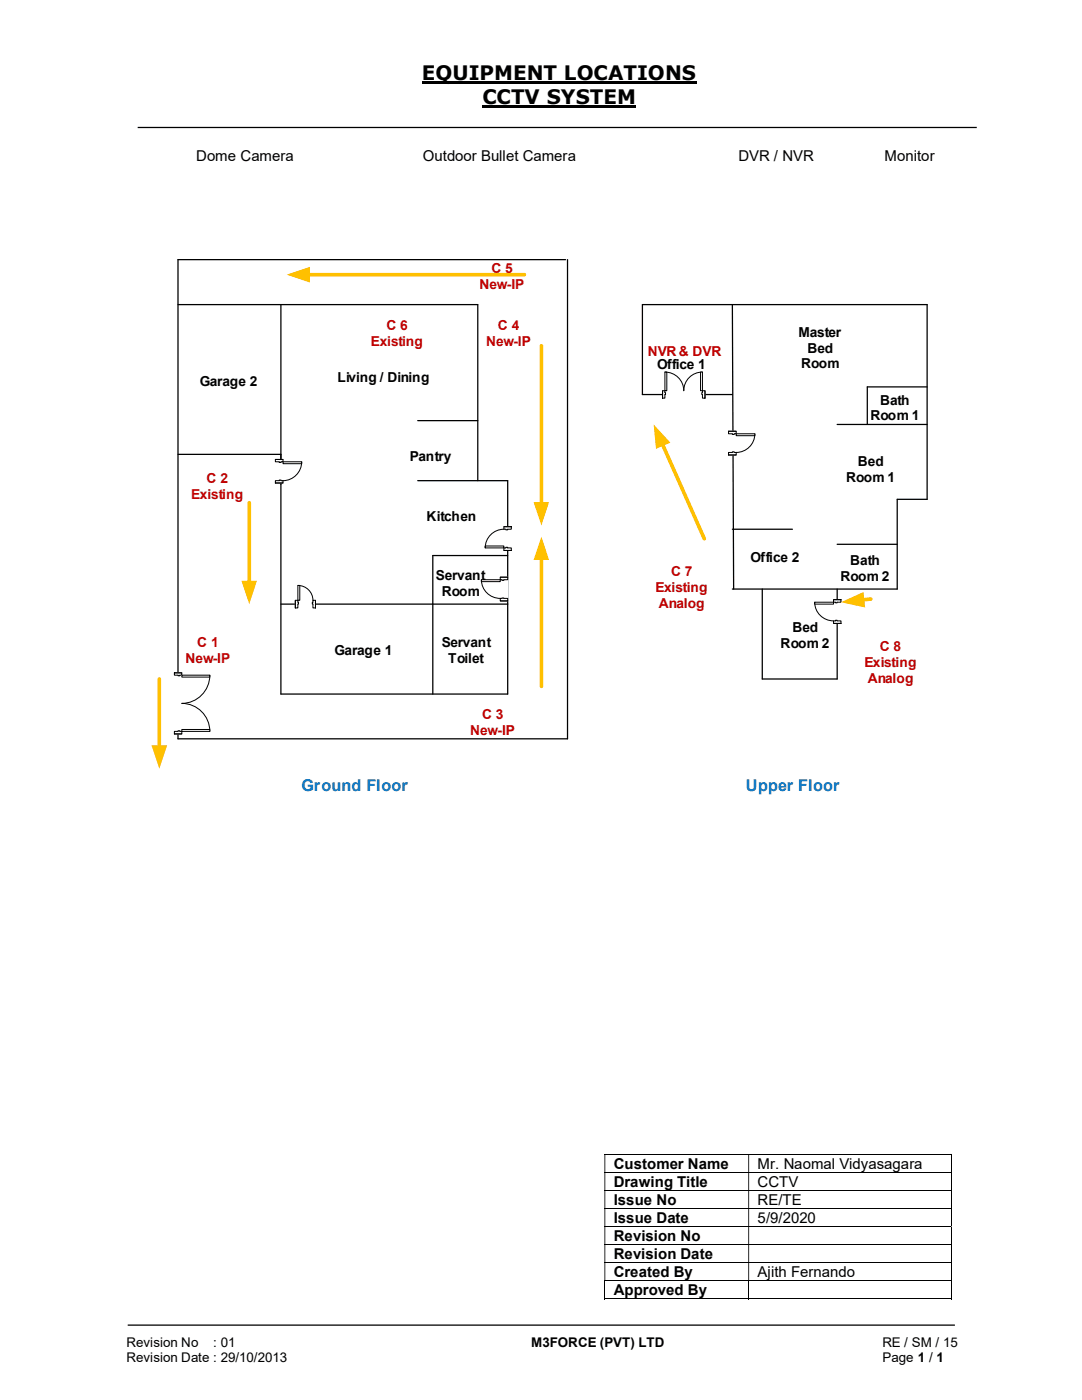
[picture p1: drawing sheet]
<svg xmlns="http://www.w3.org/2000/svg" width="216mm" height="279mm" viewBox="0 0 216 279" stroke-linecap="round" stroke-linejoin="round" font-family="sans-serif">
<path d="M84.2 16.5h54.8M96.3 21.3h30.7" fill="none" stroke="#000" stroke-width=".42"/>
<path d="M27.5 25.4h167.4M25.5 264.5h165" fill="none" stroke="#000" stroke-width=".25"/>
<g fill="none" stroke="#000" stroke-width=".2">
<path d="M120.6 230.4h69.1M120.6 234h69.1M120.6 237.6h69.1M189.8 230.5v3.4M189.8 234.1v3.4M189.8 237.7v3.4M120.6 241.2h69.1M120.6 244.8h69.1M120.6 248.4h69.1M120.6 252h69.1M120.6 255.6h69.1M120.6 259.2h28.7"/>
<path d="M120.7 255.7v3.6M149.4 255.7v3.6M149.5 259.2h40.2M189.8 241.3v3.4M189.8 244.9v3.4M189.8 248.5v3.4M189.8 252.1v3.4M189.8 255.7v3.6"/>
</g>
<g fill="#000">
<path d="M189.7 230.3h.2v.2h-.2zM120.6 230.5h.2v3.4h-.2zM149.3 230.5h.2v3.4h-.2z" fill-rule="evenodd"/>
<path d="M189.7 233.9h.2v.2h-.2zM120.6 234.1h.2v3.4h-.2zM149.3 234.1h.2v3.4h-.2z" fill-rule="evenodd"/>
<path d="M189.7 237.5h.2v.2h-.2zM120.6 237.7h.2v3.4h-.2zM149.3 237.7h.2v3.4h-.2z" fill-rule="evenodd"/>
<path d="M189.7 241.1h.2v.2h-.2zM120.6 241.3h.2v3.4h-.2zM149.3 241.3h.2v3.4h-.2z" fill-rule="evenodd"/>
<path d="M189.7 244.7h.2v.2h-.2zM120.6 244.9h.2v3.4h-.2zM149.3 244.9h.2v3.4h-.2z" fill-rule="evenodd"/>
<path d="M189.7 248.3h.2v.2h-.2zM120.6 248.5h.2v3.4h-.2zM149.3 248.5h.2v3.4h-.2z" fill-rule="evenodd"/>
<path d="M189.7 251.9h.2v.2h-.2zM120.6 252.1h.2v3.4h-.2zM149.3 252.1h.2v3.4h-.2z" fill-rule="evenodd"/>
</g>
<path d="M189.7 255.5h.2v.2h-.2zM189.7 259.1h.2v.2h-.2z" fill="#000"/>
<path d="M31.8 135.5v13.7" fill="none" stroke="#ffc000" stroke-width=".72"/>
<path d="M30.2 148.8h3.2l-1.6 4.6z" fill="#ffc000"/>
<g fill="none" stroke="#000" stroke-width=".25">
<path d="M112.9 51.8h-77.4v95.6h77.7v-95.6M35.5 60.8h59.8v35.1M56 60.8v77.7h45.3v-42.6h-17.9M146.1 78.7h-17.9v-17.9h56.8v38.9h-6v17.9h-32.9M146.1 60.8l.3 56.8M185 77.2h-11.9v7.5M35.5 90.7h20.5M83.4 83.9h11.9M167 84.7h18M101.3 110.9h-14.9v27.6M146.1 105.6h12M152.1 117.6v17.9h14.9v-17.9"/>
<path d="M167 108.6h12M56 120.6h45.3"/>
</g>
<path d="M99.7 115.2h1.6v4.7h-1.6z" fill-rule="evenodd" fill="#fff"/>
<path d="M99.7 115.2h1.6v4.7h-1.6z" fill="none" stroke="#fff" stroke-width=".2"/>
<path d="M99.8 115.2v.5h1.5v-.5zM99.8 119.4h1.5v.5h-1.5z" fill-rule="evenodd" fill="#fff"/>
<path d="M100.2 115.7h-.4v-.5h1.5v.5h-.8M100.2 119.4h-.4v.5h1.5v-.5h-.8" fill="none" stroke="#000" stroke-width=".2"/>
<path d="M100.2 115.7v.1h.3v-.1zM100.2 119.3l.3 .1z" fill-rule="evenodd" fill="#fff"/>
<path d="M96.1 115.7a3.7 3.7 0 0 0 3.7 3.7M99.8 115.2h1.5M99.8 119.9h1.5M100.2 115.7v.1h.3v-.1M100.2 119.4h.3" fill="none" stroke="#000" stroke-width=".2"/>
<path d="M96.1 115.7h3.7v.4h-3.7z" fill="#fff"/>
<path d="M96.1 115.7h3.7v.4h-3.7z" fill="none" stroke="#000" stroke-width=".2"/>
<path d="M145.3 86.1h1.6v4.7h-1.6z" fill-rule="evenodd" fill="#fff"/>
<path d="M145.3 86.1h1.6v4.7h-1.6z" fill="none" stroke="#fff" stroke-width=".2"/>
<path d="M145.4 86.1h1.5v.5h-1.5zM145.4 90.3v.5h1.5v-.5z" fill-rule="evenodd" fill="#fff"/>
<path d="M146.1 86.6h-.7v-.5h1.5v.5h-.4M146.1 90.3h-.7v.5h1.5v-.5h-.4" fill="none" stroke="#000" stroke-width=".2"/>
<path d="M146.1 86.6h.4v.1h-.4zM146.1 90.2v.1h.4v-.1z" fill-rule="evenodd" fill="#fff"/>
<path d="M145.4 86.1h1.5M145.4 90.8h1.5M146.1 86.6v.1h.4v-.1M146.1 90.3v-.1h.4v.1M150.6 86.6a3.7 3.7 0 0 1-3.7 3.7" fill="none" stroke="#000" stroke-width=".2"/>
<path d="M146.9 86.6h3.7v.4h-3.7z" fill="#fff"/>
<path d="M146.9 86.6h3.7v.4h-3.7z" fill="none" stroke="#000" stroke-width=".2"/>
<path d="M100.5 105.1h1.6v4.8h-1.6z" fill-rule="evenodd" fill="#fff"/>
<path d="M100.5 105.1h1.6v4.8h-1.6z" fill="none" stroke="#fff" stroke-width=".2"/>
<path d="M100.5 109.3h1.5v.6h-1.5zM100.5 105.1v.5h1.5v-.5z" fill-rule="evenodd" fill="#fff"/>
<path d="M100.9 109.3h-.4v.6h1.5v-.6h-.7M100.9 105.6h-.4v-.5h1.5v.5h-.7" fill="none" stroke="#000" stroke-width=".2"/>
<path d="M100.9 109.2h.4v.1h-.4zM100.9 105.6v.1h.4v-.1z" fill-rule="evenodd" fill="#fff"/>
<path d="M100.5 105.6a3.7 3.7 0 0 0-3.7 3.7M100.5 109.9h1.5M100.5 105.1h1.5M100.9 109.3v-.1h.4v.1M100.9 105.6v.1h.4v-.1" fill="none" stroke="#000" stroke-width=".2"/>
<path d="M96.8 109h3.7v.3h-3.7z" fill="#fff"/>
<path d="M96.8 109h3.7v.3h-3.7z" fill="none" stroke="#000" stroke-width=".2"/>
<path d="M166.3 119.7h1.6v4.7h-1.6z" fill-rule="evenodd" fill="#fff"/>
<path d="M166.3 119.7h1.6v4.7h-1.6z" fill="none" stroke="#fff" stroke-width=".2"/>
<path d="M166.3 119.7v.5h1.5v-.5zM166.3 123.9h1.5v.5h-1.5z" fill-rule="evenodd" fill="#fff"/>
<path d="M166.7 120.2h-.4v-.5h1.5v.5h-.8M166.7 123.9h-.4v.5h1.5v-.5h-.8" fill="none" stroke="#000" stroke-width=".2"/>
<path d="M166.7 120.2v.1h.3v-.1zM166.7 123.8h.3v.1h-.3z" fill-rule="evenodd" fill="#fff"/>
<path d="M166.3 119.7h1.5M162.6 120.2a3.7 3.7 0 0 0 3.7 3.7M166.3 124.4h1.5M166.7 120.2v.1h.3v-.1M166.7 123.9v-.1h.3v.1" fill="none" stroke="#000" stroke-width=".2"/>
<path d="M162.6 120.2h3.7v.4h-3.7z" fill="#fff"/>
<path d="M162.6 120.2h3.7v.4h-3.7z" fill="none" stroke="#000" stroke-width=".2"/>
<path d="M58.9 119.8h4v1.6h-4z" fill="#fff"/>
<path d="M58.9 119.8h4v1.6h-4z" fill="none" stroke="#fff" stroke-width=".2"/>
<path d="M58.9 119.8h.5v1.5h-.5zM62.4 119.8v1.5h.5v-1.5z" fill-rule="evenodd" fill="#fff"/>
<path d="M59.4 120.2v-.4h-.5v1.5h.5v-.7M62.4 120.2v-.4h.5v1.5h-.5v-.7" fill="none" stroke="#000" stroke-width=".2"/>
<path d="M59.4 120.2h.2v.4h-.2zM62.3 120.2v.4h.1v-.4z" fill-rule="evenodd" fill="#fff"/>
<path d="M58.9 119.8v1.5M59.4 116.8a2.98 2.98 0 0 1 3 3M62.9 119.8v1.5M59.4 120.2h.2v.4h-.2M62.4 120.2h-.1v.4h.1" fill="none" stroke="#000" stroke-width=".2"/>
<path d="M59.4 116.8h.4v3h-.4z" fill-rule="evenodd" fill="#fff"/>
<path d="M59.4 116.8h.4v3h-.4z" fill="none" stroke="#000" stroke-width=".2"/>
<path d="M54.9 91.7h1.6v4.7h-1.6z" fill-rule="evenodd" fill="#fff"/>
<path d="M54.9 91.7h1.6v4.7h-1.6z" fill="none" stroke="#fff" stroke-width=".2"/>
<path d="M54.9 91.7h1.6v.5h-1.6zM54.9 95.9v.5h1.6v-.5z" fill-rule="evenodd" fill="#fff"/>
<path d="M55.7 92.2h-.8v-.5h1.6v.5h-.4M55.7 95.9h-.8v.5h1.6v-.5h-.4" fill="none" stroke="#000" stroke-width=".2"/>
<path d="M55.7 92.2h.4v.1h-.4zM55.7 95.8v.1h.4v-.1z" fill-rule="evenodd" fill="#fff"/>
<path d="M54.9 91.7h1.6M54.9 96.4h1.6M55.7 92.2v.1h.4v-.1M55.7 95.9v-.1h.4v.1M60.2 92.2a3.8 3.8 0 0 1-3.7 3.7" fill="none" stroke="#000" stroke-width=".2"/>
<path d="M56.5 92.2h3.7v.3h-3.7z" fill="#fff"/>
<path d="M56.5 92.2h3.7v.3h-3.7z" fill="none" stroke="#000" stroke-width=".2"/>
<path d="M34.8 134.3h1.5v12.2h-1.5z" fill-rule="evenodd" fill="#fff"/>
<path d="M34.8 134.3h1.5v12.2h-1.5z" fill="none" stroke="#fff" stroke-width=".2"/>
<path d="M34.8 146v.5h1.5v-.5zM34.8 134.3h1.5v.4h-1.5z" fill-rule="evenodd" fill="#fff"/>
<path d="M35.5 134.7h-.7v-.4h1.5v.4h-.4M35.5 146h-.7v.5h1.5v-.5h-.4" fill="none" stroke="#000" stroke-width=".2"/>
<path d="M35.5 145.8v.2h.4v-.2zM35.5 134.7h.4v.2h-.4z" fill-rule="evenodd" fill="#fff"/>
<path d="M34.8 134.3h1.5M35.5 134.7v.2h.4v-.2M41.9 134.7a5.6 5.6 0 0 1-5.6 5.7 5.6 5.6 0 0 1 5.6 5.6M34.8 146.5h1.5M35.5 146v-.2h.4v.2" fill="none" stroke="#000" stroke-width=".2"/>
<path d="M36.3 134.7h5.6v.4h-5.6z" fill="#fff"/>
<path d="M36.3 134.7h5.6v.4h-5.6z" fill="none" stroke="#000" stroke-width=".2"/>
<path d="M36.3 145.6h5.6v.4h-5.6z" fill="#fff"/>
<path d="M36.3 145.6h5.6v.4h-5.6z" fill="none" stroke="#000" stroke-width=".2"/>
<path d="M132.2 77.9h8.5v1.6h-8.5z" fill="#fff"/>
<path d="M132.2 77.9h8.5v1.6h-8.5z" fill="none" stroke="#fff" stroke-width=".2"/>
<path d="M140.2 78v1.5h.5v-1.5zM132.2 78h.5v1.5h-.5z" fill-rule="evenodd" fill="#fff"/>
<path d="M132.7 78.4v-.4h-.5v1.5h.5v-.8M140.2 78.4v-.4h.5v1.5h-.5v-.8" fill="none" stroke="#000" stroke-width=".2"/>
<path d="M140 78.4v.3h.2v-.3zM132.7 78.4h.1v.3h-.1z" fill-rule="evenodd" fill="#fff"/>
<path d="M132.2 78v1.5M132.7 74.3a3.7 3.7 0 0 1 3.7 3.7 3.7 3.7 0 0 1 3.8-3.7M132.7 78.4h.1v.3h-.1M140.2 78.4h-.2v.3h.2M140.7 78v1.5" fill="none" stroke="#000" stroke-width=".2"/>
<path d="M132.7 74.3h.4v3.7h-.4z" fill-rule="evenodd" fill="#fff"/>
<path d="M132.7 74.3h.4v3.7h-.4z" fill="none" stroke="#000" stroke-width=".2"/>
<path d="M139.8 74.3h.4v3.7h-.4z" fill-rule="evenodd" fill="#fff"/>
<path d="M139.8 74.3h.4v3.7h-.4z" fill="none" stroke="#000" stroke-width=".2"/>
<path d="M49.7 100.3v16" fill="none" stroke="#ffc000" stroke-width=".72"/>
<path d="M48.2 115.9h3.1l-1.6 4.7z" fill="#ffc000"/>
<path d="M61.5 54.8h43.1" fill="none" stroke="#ffc000" stroke-width=".72"/>
<path d="M57.2 54.8l4.6-1.5v3.1z" fill="#ffc000"/>
<path d="M108 69v31.6" fill="none" stroke="#ffc000" stroke-width=".72"/>
<path d="M106.5 100.2h3.1l-1.6 4.7z" fill="#ffc000"/>
<path d="M108 111.4v25.6" fill="none" stroke="#ffc000" stroke-width=".72"/>
<path d="M108 107.1l1.6 4.7h-3.1z" fill="#ffc000"/>
<path d="M132.2 88.6l8.3 18.9" fill="none" stroke="#ffc000" stroke-width=".72"/>
<path d="M130.4 84.7l3.4 3.6-2.9 1.3z" fill="#ffc000"/>
<path d="M173.8 119.5l-1.8 .2" fill="none" stroke="#ffc000" stroke-width=".72"/>
<path d="M167.8 120.2l4.5-2 .3 3z" fill="#ffc000"/>
<g font-size="4">
<text x="84.2" y="16">EQUIPMENT LOCATIONS</text>
<text x="96.3" y="20.8">CCTV SYSTEM</text>
</g>
<g font-size="3.2" fill="#0070c0">
<text x="60.2" y="157.9">Ground Floor</text>
<text x="148.8" y="157.9">Upper Floor</text>
</g>
<g font-size="3">
<text x="39.2" y="32.1">Dome Camera</text>
<text x="84.4" y="32.1">Outdoor Bullet Camera</text>
<text x="147.3" y="32.1">DVR / NVR</text>
<text x="176.5" y="32.1">Monitor</text>
<text x="122.5" y="233.3">Customer Name</text>
<text x="151.2" y="233.3">Mr. Naomal Vidyasagara</text>
<text x="122.5" y="236.8">Drawing Title</text>
<text x="151.2" y="236.8">CCTV</text>
<text x="122.5" y="240.5">Issue No</text>
<text x="122.5" y="244.1">Issue Date</text>
<text x="151.2" y="240.5">RE/TE</text>
<text x="151.2" y="244.1">5/9/2020</text>
<text x="122.5" y="247.7">Revision No</text>
<text x="122.5" y="251.2">Revision Date</text>
<text x="122.5" y="254.8">Created By</text>
<text x="151.2" y="254.8">Ajith Fernando</text>
<text x="122.5" y="258.5">Approved By</text>
</g>
<g font-size="2.7" fill="#c00000">
<text x="95.7" y="57.7">New-IP</text>
<text x="98" y="54.5">C 5</text>
<text x="77.1" y="65.8">C 6</text>
<text x="99.4" y="65.8">C 4</text>
<text x="74" y="69">Existing</text>
<text x="97" y="69">New-IP</text>
<text x="129.2" y="71">NVR &amp; DVR</text>
<text x="38.1" y="99.5">Existing</text>
<text x="41.2" y="96.3">C 2</text>
<text x="130.8" y="118.2">Existing</text>
<text x="133.9" y="115">C 7</text>
<text x="131.5" y="121.4">Analog</text>
<text x="39.4" y="129.2">C 1</text>
<text x="175.6" y="129.9">C 8</text>
<text x="37" y="132.4">New-IP</text>
<text x="172.5" y="133.1">Existing</text>
<text x="173.1" y="136.3">Analog</text>
<text x="96.2" y="143.5">C 3</text>
<text x="93.8" y="146.6">New-IP</text>
</g>
<g font-size="2.7">
<text x="159.3" y="67.2">Master</text>
<text x="161.1" y="70.4">Bed</text>
<text x="39.9" y="77">Garage 2</text>
<text x="67.3" y="76.3">Living / Dining</text>
<text x="131.1" y="73.7">Office 1</text>
<text x="159.9" y="73.5">Room</text>
<text x="173.7" y="83.9">Room 1</text>
<text x="175.6" y="80.7">Bath</text>
<text x="81.8" y="91.9">Pantry</text>
<text x="171.2" y="93">Bed</text>
<text x="168.8" y="96.2">Room 1</text>
<text x="85.1" y="103.9">Kitchen</text>
<text x="149.8" y="112.2">Office 2</text>
<text x="169.6" y="112.8">Bath</text>
<text x="87" y="115.8">Servant</text>
<text x="88.1" y="119">Room</text>
<text x="167.7" y="115.9">Room 2</text>
<text x="66.8" y="130.8">Garage 1</text>
<text x="88.1" y="129.2">Servant</text>
<text x="155.7" y="129.4">Room 2</text>
<text x="158.1" y="126.2">Bed</text>
<text x="89.5" y="132.4">Toilet</text>
<text x="25.2" y="268.8">Revision No</text>
<text x="42.6" y="268.8">: 01</text>
<text x="106" y="268.8">M3FORCE (PVT) LTD</text>
<text x="176.1" y="268.8">RE / SM / 15</text>
<text x="25.2" y="271.8">Revision Date : 29/10/2013</text>
<text x="176.1" y="271.8">Page 1 / 1</text>
</g>
</svg>
